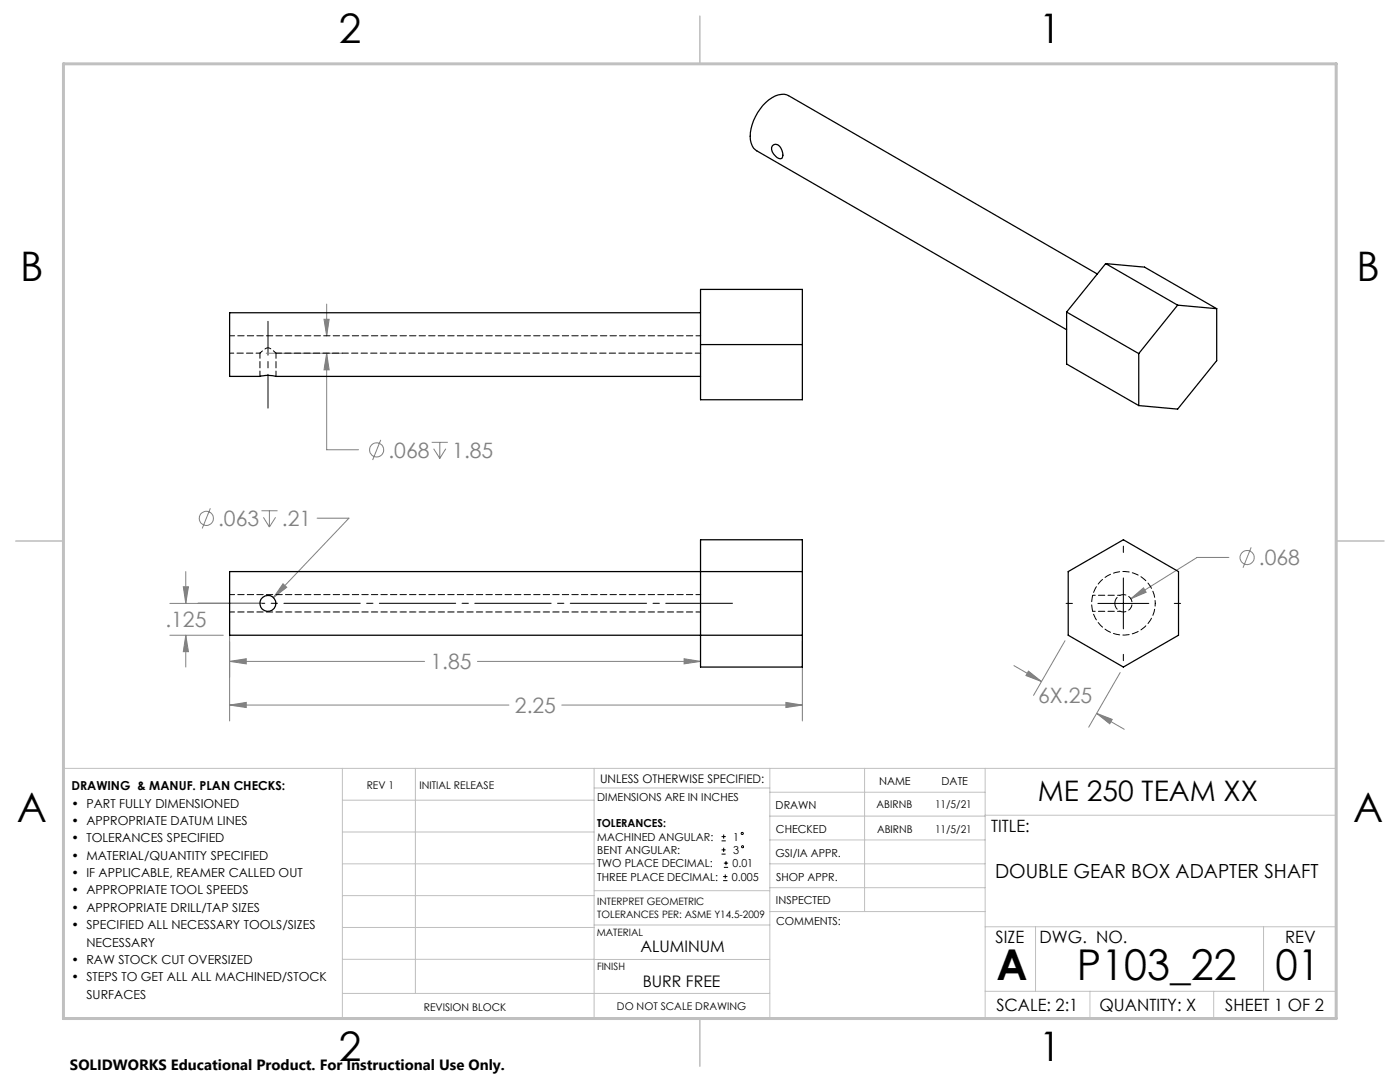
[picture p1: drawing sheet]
<svg xmlns="http://www.w3.org/2000/svg" width="279mm" height="216mm" viewBox="0 0 279 216" stroke-linecap="round" stroke-linejoin="round" font-family="sans-serif">
<g fill="none" stroke="#808080" stroke-width=".2">
<path d="M53.1 70.5h15.3M64.7 63.7h1l-.5 3.3zM65.2 70.5l.5 3.3h-1zM65.2 70.5v19.2h6.3M65.2 60.7v6.3M76 87.8l-1.6 4M86.1 88.3h3.3M86.5 89.5l1.3 2M87.8 88.3v3.2M89 89.5l-1.2 2M36.6 117.1h1l-.5 3.3zM37.1 114.1v6.3"/>
<path d="M42 101.4l-1.6 4M52.2 101.9h3.2M52.6 103.2l1.2 2M53.8 101.9v3.3M55 103.2l-1.2 2M56.5 116.5l.7 .7-2.6 2zM63.3 103.4h6.3l-15 15.8M225.7 119.5l2.5-2.2 .5 .9zM245.3 111.2h-6.4l-13.2 8.3M249.7 109.2l-1.6 4.1M33.9 120.4h18.3M33.9 126.8h10.7"/>
<path d="M37.1 126.8l.5 3.2h-1zM37.1 126.8v6.3M45.8 132l3.3-.6v1.1zM45.8 123.4v20.5M45.8 132h38.9M95.3 132h44.5M136.5 131.4l3.3 .6-3.3 .5zM160.1 128v15.9M202.4 132.8l5.5 3.2M205.2 133.9l2.7 2.1-3.1-1.2zM212.5 127.8l-6.2 10.9M223.6 134.2l-6.3 10.9"/>
<path d="M45.8 140.7l3.3-.5v1zM45.8 140.7h55.8M112.1 140.7h48M156.8 140.2l3.3 .5-3.3 .5zM218.9 142.3l3.1 1.2-.5 .9zM218.9 142.3l5.5 3.2"/>
<circle cx="75.2" cy="89.8" r="1.42"/>
<circle cx="41.2" cy="103.4" r="1.4"/>
<circle cx="248.9" cy="111.2" r="1.41"/>
</g>
<g fill="none" stroke="#000" stroke-width=".2">
<path d="M224.2 109v1.2M224.2 115.3v10.2M212.8 120.4h1.2M219.1 120.4h10.2M224.2 130.6v1.2M234.4 120.4h1.2M144 167.8h.9M144 166.9h.9M144 170.4h.8M144 169.6h.8M144.3 175.7h.9M144.3 174.9h.9"/>
<path d="M144.4 166.5v.9M144.4 169.2v.8M144.5 173.1h.8M144.5 172.2h.8M144.7 174.5v.8M144.9 171.8v.8"/>
<circle cx="148.1" cy="166.3" r=".21"/>
<circle cx="148.2" cy="169" r=".21"/>
</g>
<path d="M146.2 120.4h-106.7" fill="none" stroke="#000" stroke-width=".2" stroke-dasharray="15.2 1.3 1.3 1.3" stroke-dashoffset="1.9"/>
<path d="M53.5 81.4v-17.3" fill="none" stroke="#000" stroke-width=".2" stroke-dasharray="15.2 1.3 1.3 1.3" stroke-dashoffset="8.5"/>
<g fill="none" stroke="#c0c0c0" stroke-width=".2">
<path d="M12.7 153.3h254v49.9h-240M68.3 153.3v49.9M68.3 159.7h50.3M82.9 153.3v44.9M118.6 153.3v49.9M118.6 157.2h35M153.6 153.3v49.9M153.6 158.1h43M172.5 153.3v28.6M196.6 153.3v49.9M68.3 166h50.3M68.3 178.7h50.3"/>
<path d="M68.3 172.4h50.3M118.6 177.7h35M153.6 162.8h43M153.6 177.1h43M153.6 172.4h43M153.6 167.6h43M196.6 162.7h70.1M68.3 198.2h85.3M68.3 191.4l85.3 .1M68.3 185.1h50.3M118.6 184.6h35M153.6 181.9h43"/>
<path d="M196.6 184.9h70.1M196.6 197.8h70.1M206.7 184.9v12.9M217.5 197.8v5.4M242.2 197.8v5.4M252.2 184.9v12.9"/>
</g>
<path d="M139.7 3.2v9.5M3.1 107.9h9.6M266.7 107.9h9.5M139.7 203.2v9.6" fill="none" stroke="#c0c0c0" stroke-width=".3"/>
<path d="M12.7 12.7h254v190.5h-254z" fill="none" stroke="#c0c0c0" stroke-width=".6"/>
<path d="M156.8 140.2l3.3 .5-3.3 .5zM45.8 140.7l3.3-.5v1zM36.6 117.1h1l-.5 3.3zM37.1 126.8l.5 3.2h-1zM56.5 116.5l-1.9 2.7 2.6-2zM45.8 132l3.3-.6v1.1zM136.5 131.4l3.3 .6-3.3 .5zM205.2 133.9l2.7 2.1-3.1-1.2zM218.9 142.3l3.1 1.2-.5 .9zM225.7 119.5l3-1.3-.5-.9zM65.2 70.5l.5 3.3h-1zM64.7 63.7h1l-.5 3.3z" fill="#808080"/>
<g fill="none" stroke="#000" stroke-width=".25">
<path d="M154.2 29.1a1.02 1.02 0 0 1 1.7 .5 2.19 2.19 0 0 1 .2 2 1.69 1.69 0 0 1-2-1.3l-.1-.9zM139.8 57.7h20.3v22.1h-20.3zM219 54.7l-61.6-35.6a4.1 4.1 0 0 0-4.6 1.4 9.2 9.2 0 0 0-2.9 8 2.29 2.29 0 0 0 1.1 1.6l61.9 35.7M220.7 52.6l14.3 8.3M220.7 52.6l-7.8 9.7M220.7 52.6l7.7 .7 14.4 8.3M139.8 62.4h-94v12.7h6.1a6 6 0 0 1 3.2 0h84.7M139.8 68.8h20.3M212.9 62.3l14.4 8.3M212.9 62.3v10.3l14.4 8.3M227.3 70.6v10.3M235 60.9l-7.7 9.7"/>
<path d="M235 60.9l7.8 .7M242.8 61.6v10.4l-7.8 9.6-7.7-.7M139.8 107.7h20.3v25.4h-20.3zM160.1 114.1h-114.3v12.7h114.3M213.2 114.1l11-6.4 11 6.4v12.7l-11 6.3-11-6.3z"/>
<circle cx="53.5" cy="120.4" r="1.59"/>
</g>
<path d="M139.8 67h-93.9M139.8 118.6h-93.9M45.9 122.1h93.9" fill="none" stroke="#000" stroke-width=".2" stroke-dasharray="1.3 .6" stroke-dashoffset=".3"/>
<path d="M230.6 120.4a6.3 6.3 0 0 0-9.3-5.7 6.3 6.3 0 0 0-.8 10.9 6.3 6.3 0 0 0 10-4.3l.1-.9" fill="none" stroke="#000" stroke-width=".2" stroke-dasharray="1.3 .6" stroke-dashoffset=".7"/>
<path d="M52.1 75l-.2 .1M222.5 120.4a1.73 1.73 0 0 1 2.4-1.6 1.73 1.73 0 0 1 .4 2.9 1.73 1.73 0 0 1-2.8-.9v-.4" fill="none" stroke="#000" stroke-width=".2" stroke-dasharray="1.3 .6"/>
<path d="M223.5 118.8h-5.4M218.1 122h5.4" fill="none" stroke="#000" stroke-width=".2" stroke-dasharray="1.3 .6" stroke-dashoffset=".8"/>
<path d="M55.1 70.5a2.01 2.01 0 0 0-2-1l-1.2 .9" fill="none" stroke="#000" stroke-width=".2" stroke-dasharray="1.3 .6" stroke-dashoffset=".6"/>
<path d="M51.9 70.5v4.6M55.1 70.5h84.7M55.1 75.1v-4.6" fill="none" stroke="#000" stroke-width=".2" stroke-dasharray="1.3 .6" stroke-dashoffset=".2"/>
<path d="M45.9 70.5h6" fill="none" stroke="#000" stroke-width=".2" stroke-dasharray="1.3 .6" stroke-dashoffset=".5"/>
<g font-size="8.5">
<text x="198.9" y="195.5">A</text>
<text x="214.9" y="195.5">P103_22</text>
<text x="254.6" y="195.5">01</text>
</g>
<g font-size="8.1">
<text x="67.6" y="8.5">2</text>
<text x="207.3" y="8.5">1</text>
<text x="4" y="56.1">B</text>
<text x="270.7" y="56.1">B</text>
<text x="3.3" y="164.1">A</text>
<text x="270" y="164.1">A</text>
<text x="67.6" y="211.7">2</text>
<text x="207.3" y="211.7">1</text>
</g>
<text font-size="5.6" x="207.1" y="159.9">ME 250 TEAM XX</text>
<g font-size="4.2" fill="#808080">
<text x="77.5" y="91.3">.068</text>
<text x="90.3" y="91.3">1.85</text>
<text x="43.5" y="105">.063</text>
<text x="56.3" y="105">.21</text>
<text x="251.2" y="112.8">.068</text>
<text x="33" y="125">.125</text>
<text x="85.9" y="133.5">1.85</text>
<text x="102.8" y="142.3">2.25</text>
<text x="207.2" y="140.3">6X.25</text>
</g>
<text font-size="3.9" x="198.6" y="175.2">DOUBLE GEAR BOX ADAPTER SHAFT</text>
<g font-size="3.4">
<text x="197.8" y="166">TITLE:</text>
<text x="198.7" y="188.1">SIZE</text>
<text x="207.5" y="188.1">DWG. NO.</text>
<text x="256.5" y="188.2">REV</text>
<text x="198.8" y="201.7">SCALE: 2:1</text>
<text x="219.4" y="201.7">QUANTITY: X</text>
<text x="244.5" y="201.7">SHEET 1 OF 2</text>
</g>
<g font-size="3.2">
<text x="127.8" y="189.9">ALUMINUM</text>
<text x="128.3" y="197">BURR FREE</text>
</g>
<text font-size="3" x="14" y="213.5">SOLIDWORKS Educational Product. For Instructional Use Only.</text>
<g font-size="2.5">
<text x="14.2" y="157.7">DRAWING &amp; MANUF. PLAN CHECKS:</text>
<text x="14.2" y="161.1">• PART FULLY DIMENSIONED</text>
<text x="14.2" y="164.6">• APPROPRIATE DATUM LINES</text>
<text x="14.2" y="168.1">• TOLERANCES SPECIFIED</text>
<text x="14.2" y="171.5">• MATERIAL/QUANTITY SPECIFIED</text>
<text x="14.2" y="175">• IF APPLICABLE, REAMER CALLED OUT</text>
<text x="14.2" y="178.5">• APPROPRIATE TOOL SPEEDS</text>
<text x="14.2" y="181.9">• APPROPRIATE DRILL/TAP SIZES</text>
<text x="14.2" y="185.4">• SPECIFIED ALL NECESSARY TOOLS/SIZES</text>
<text x="17.2" y="188.9">NECESSARY</text>
<text x="14.2" y="192.4">• RAW STOCK CUT OVERSIZED</text>
<text x="14.2" y="195.8">• STEPS TO GET ALL ALL MACHINED/STOCK</text>
<text x="17.2" y="199.3">SURFACES</text>
</g>
<text font-size="2.4" x="119.8" y="156.2">UNLESS OTHERWISE SPECIFIED:</text>
<g font-size="2.2">
<text x="119.2" y="159.8">DIMENSIONS ARE IN INCHES</text>
<text x="154.8" y="161.4">DRAWN</text>
<text x="175.4" y="156.6">NAME</text>
<text x="187.9" y="156.7">DATE</text>
<text x="119.2" y="165.1">TOLERANCES:</text>
<text x="119.2" y="167.8">MACHINED ANGULAR:</text>
<text x="146.3" y="167.8">1</text>
<text x="154.9" y="166.3">CHECKED</text>
<text x="119.2" y="173.1">TWO PLACE DECIMAL:</text>
<text x="119.2" y="170.4">BENT ANGULAR:</text>
<text x="146.2" y="173.1">0.01</text>
<text x="146.4" y="170.4">3</text>
<text x="154.8" y="170.9">GSI/IA APPR.</text>
<text x="119.2" y="175.7">THREE PLACE DECIMAL:</text>
<text x="146.1" y="175.7">0.005</text>
<text x="154.9" y="175.7">SHOP APPR.</text>
<text x="154.9" y="180.4">INSPECTED</text>
<text x="154.9" y="184.6">COMMENTS:</text>
</g>
<g font-size="2.1">
<text x="73.2" y="157.4">REV 1</text>
<text x="83.7" y="157.4">INITIAL RELEASE</text>
<text x="174.9" y="161.2">ABIRNB</text>
<text x="186.6" y="161.2">11/5/21</text>
<text x="175" y="166.1">ABIRNB</text>
<text x="186.6" y="166.1">11/5/21</text>
<text x="84.6" y="201.7">REVISION BLOCK</text>
<text x="123.1" y="201.6">DO NOT SCALE DRAWING</text>
</g>
<g font-size="2">
<text x="119.2" y="180.6">INTERPRET GEOMETRIC</text>
<text x="119.2" y="183.1">TOLERANCES PER: ASME Y14.5-2009</text>
<text x="119.1" y="186.7">MATERIAL</text>
<text x="119.1" y="193.5">FINISH</text>
</g>
</svg>
